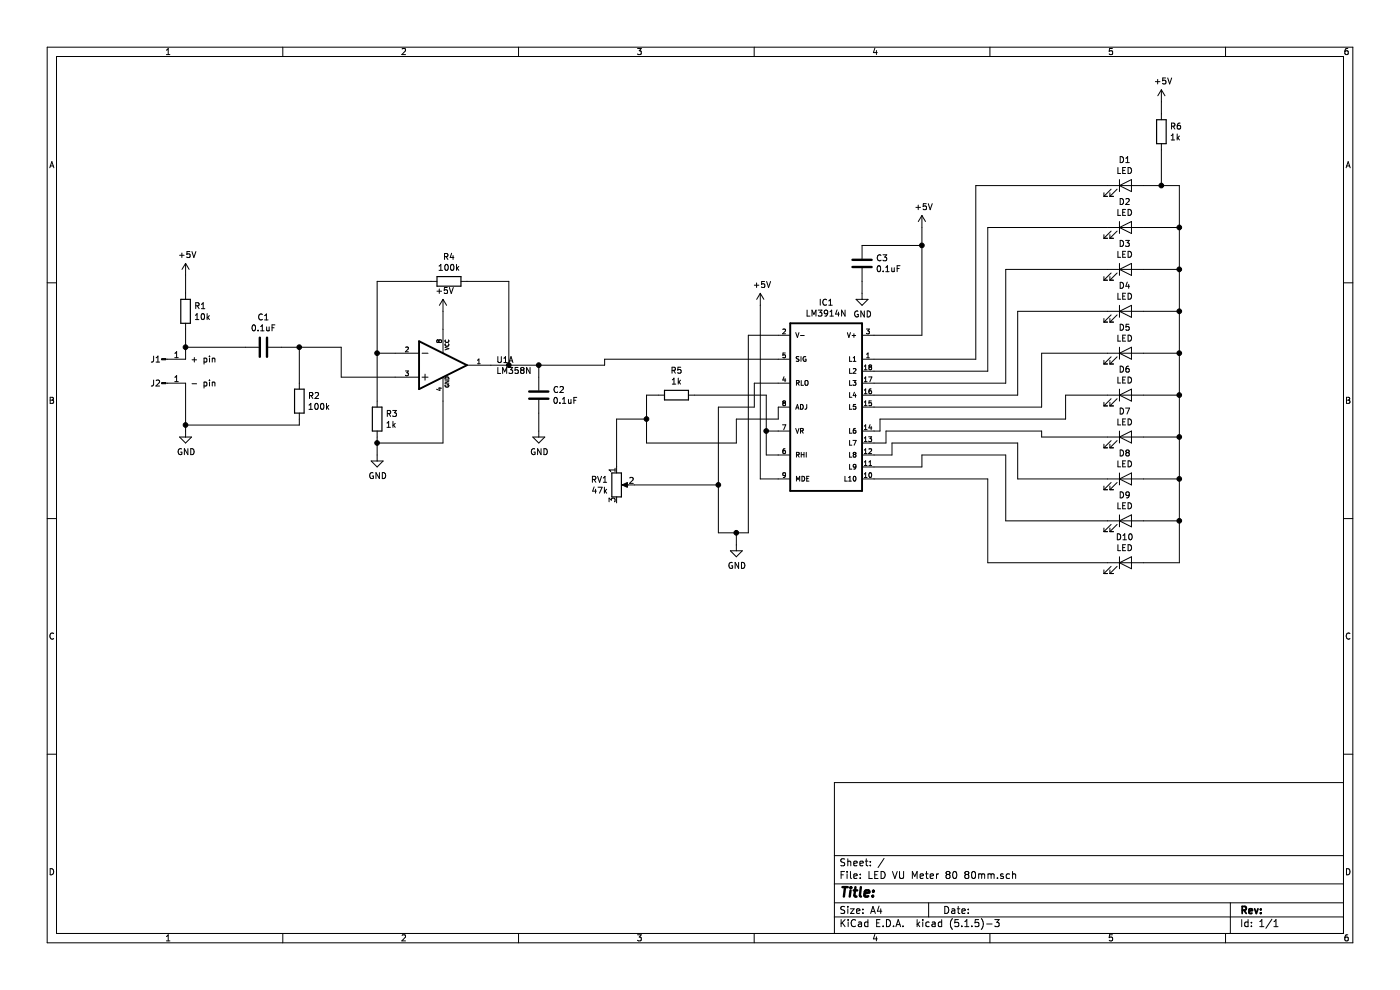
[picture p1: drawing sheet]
EESchema Schematic File Version 4
EELAYER 30 0
EELAYER END
$Descr A4 11693 8268
encoding utf-8
Sheet 1 1
Title ""
Date ""
Rev ""
Comp ""
Comment1 ""
Comment2 ""
Comment3 ""
Comment4 ""
$EndDescr
$Comp
L Device:R R1
U 1 1
P 1550 2600
F 0 "R1" H 1620 2646 50  0000 L CNN
F 1 "10k" H 1620 2555 50  0000 L CNN
F 2 "Resistor_THT:R_Axial_DIN0204_L3.6mm_D1.6mm_P5.08mm_Horizontal" V 1480 2600 50  0001 C CNN
F 3 "~" H 1550 2600 50  0001 C CNN
	1    1550 2600
	1    0    0    -1  
$EndComp
$Comp
L Device:C C1
U 1 1
P 2200 2900
F 0 "C1" V 1948 2900 50  0000 C CNN
F 1 "0.1uF" V 2039 2900 50  0000 C CNN
F 2 "Capacitor_THT:CP_Radial_D4.0mm_P1.50mm" H 2238 2750 50  0001 C CNN
F 3 "~" H 2200 2900 50  0001 C CNN
	1    2200 2900
	0    1    1    0   
$EndComp
$Comp
L Device:R R2
U 1 1
P 2500 3350
F 0 "R2" H 2570 3396 50  0000 L CNN
F 1 "100k" H 2570 3305 50  0000 L CNN
F 2 "Resistor_THT:R_Axial_DIN0204_L3.6mm_D1.6mm_P5.08mm_Horizontal" V 2430 3350 50  0001 C CNN
F 3 "~" H 2500 3350 50  0001 C CNN
	1    2500 3350
	1    0    0    -1  
$EndComp
$Comp
L Device:R R3
U 1 1
P 3150 3500
F 0 "R3" H 3220 3546 50  0000 L CNN
F 1 "1k" H 3220 3455 50  0000 L CNN
F 2 "Resistor_THT:R_Axial_DIN0204_L3.6mm_D1.6mm_P5.08mm_Horizontal" V 3080 3500 50  0001 C CNN
F 3 "~" H 3150 3500 50  0001 C CNN
	1    3150 3500
	1    0    0    -1  
$EndComp
$Comp
L Device:R R4
U 1 1
P 3750 2350
F 0 "R4" V 3543 2350 50  0000 C CNN
F 1 "100k" V 3634 2350 50  0000 C CNN
F 2 "Resistor_THT:R_Axial_DIN0204_L3.6mm_D1.6mm_P5.08mm_Horizontal" V 3680 2350 50  0001 C CNN
F 3 "~" H 3750 2350 50  0001 C CNN
	1    3750 2350
	0    1    1    0   
$EndComp
$Comp
L Device:C C2
U 1 1
P 4500 3300
F 0 "C2" H 4615 3346 50  0000 L CNN
F 1 "0.1uF" H 4615 3255 50  0000 L CNN
F 2 "Capacitor_THT:CP_Radial_D4.0mm_P1.50mm" H 4538 3150 50  0001 C CNN
F 3 "~" H 4500 3300 50  0001 C CNN
	1    4500 3300
	1    0    0    -1  
$EndComp
$Comp
L Device:R_POT RV1
U 1 1
P 5150 4050
F 0 "RV1" H 5080 4096 50  0000 R CNN
F 1 "47k" H 5080 4005 50  0000 R CNN
F 2 "Potentiometer_THT:Potentiometer_ACP_CA6-H2,5_Horizontal" H 5150 4050 50  0001 C CNN
F 3 "~" H 5150 4050 50  0001 C CNN
	1    5150 4050
	1    0    0    -1  
$EndComp
$Comp
L Device:R R5
U 1 1
P 5650 3300
F 0 "R5" V 5443 3300 50  0000 C CNN
F 1 "1k" V 5534 3300 50  0000 C CNN
F 2 "Resistor_THT:R_Axial_DIN0204_L3.6mm_D1.6mm_P5.08mm_Horizontal" V 5580 3300 50  0001 C CNN
F 3 "~" H 5650 3300 50  0001 C CNN
	1    5650 3300
	0    1    1    0   
$EndComp
$Comp
L Device:C C3
U 1 1
P 7200 2200
F 0 "C3" H 7315 2246 50  0000 L CNN
F 1 "0.1uF" H 7315 2155 50  0000 L CNN
F 2 "Capacitor_THT:CP_Radial_D4.0mm_P1.50mm" H 7238 2050 50  0001 C CNN
F 3 "~" H 7200 2200 50  0001 C CNN
	1    7200 2200
	1    0    0    -1  
$EndComp
$Comp
L power:+5V #PWR01
U 1 1
P 1550 2300
F 0 "#PWR01" H 1550 2150 50  0001 C CNN
F 1 "+5V" H 1565 2473 50  0000 C CNN
F 2 "" H 1550 2300 50  0001 C CNN
F 3 "" H 1550 2300 50  0001 C CNN
	1    1550 2300
	1    0    0    -1  
$EndComp
Wire Wire Line
	1550 2300 1550 2450
Wire Wire Line
	1550 2750 1550 2900
Wire Wire Line
	1550 2900 2050 2900
Wire Wire Line
	2350 2900 2500 2900
Wire Wire Line
	2500 2900 2500 3200
Wire Wire Line
	1550 2900 1550 3000
Connection ~ 1550 2900
$Comp
L power:GND #PWR02
U 1 1
P 1550 3600
F 0 "#PWR02" H 1550 3350 50  0001 C CNN
F 1 "GND" H 1555 3427 50  0000 C CNN
F 2 "" H 1550 3600 50  0001 C CNN
F 3 "" H 1550 3600 50  0001 C CNN
	1    1550 3600
	1    0    0    -1  
$EndComp
Wire Wire Line
	2500 3500 2500 3550
Wire Wire Line
	2500 3550 1550 3550
Wire Wire Line
	1550 3550 1550 3200
Wire Wire Line
	1550 3600 1550 3550
Connection ~ 1550 3550
$Comp
L power:GND #PWR03
U 1 1
P 3150 3800
F 0 "#PWR03" H 3150 3550 50  0001 C CNN
F 1 "GND" H 3155 3627 50  0000 C CNN
F 2 "" H 3150 3800 50  0001 C CNN
F 3 "" H 3150 3800 50  0001 C CNN
	1    3150 3800
	1    0    0    -1  
$EndComp
Wire Wire Line
	3150 3800 3150 3700
Wire Wire Line
	3900 2350 4250 2350
Wire Wire Line
	4250 2350 4250 3050
Wire Wire Line
	4250 3050 4100 3050
Wire Wire Line
	4250 3050 4500 3050
Wire Wire Line
	4500 3050 4500 3150
Connection ~ 4250 3050
$Comp
L power:GND #PWR04
U 1 1
P 4500 3600
F 0 "#PWR04" H 4500 3350 50  0001 C CNN
F 1 "GND" H 4505 3427 50  0000 C CNN
F 2 "" H 4500 3600 50  0001 C CNN
F 3 "" H 4500 3600 50  0001 C CNN
	1    4500 3600
	1    0    0    -1  
$EndComp
Wire Wire Line
	4500 3600 4500 3450
Wire Wire Line
	4500 3050 5050 3050
Wire Wire Line
	5050 3050 5050 3000
Connection ~ 4500 3050
Wire Wire Line
	5500 3300 5400 3300
Wire Wire Line
	5400 3300 5400 3500
Wire Wire Line
	5400 3700 6150 3700
Wire Wire Line
	5400 3500 5150 3500
Wire Wire Line
	5150 3500 5150 3900
Connection ~ 5400 3500
Wire Wire Line
	5400 3500 5400 3700
Wire Wire Line
	6000 4050 6000 4450
Wire Wire Line
	5300 4050 6000 4050
$Comp
L power:GND #PWR06
U 1 1
P 6150 4550
F 0 "#PWR06" H 6150 4300 50  0001 C CNN
F 1 "GND" H 6155 4377 50  0000 C CNN
F 2 "" H 6150 4550 50  0001 C CNN
F 3 "" H 6150 4550 50  0001 C CNN
	1    6150 4550
	1    0    0    -1  
$EndComp
$Comp
L power:+5V #PWR05
U 1 1
P 6350 2550
F 0 "#PWR05" H 6350 2400 50  0001 C CNN
F 1 "+5V" H 6365 2723 50  0000 C CNN
F 2 "" H 6350 2550 50  0001 C CNN
F 3 "" H 6350 2550 50  0001 C CNN
	1    6350 2550
	1    0    0    -1  
$EndComp
Wire Wire Line
	6000 3400 6000 4050
Connection ~ 6000 4050
$Comp
L power:+5V #PWR08
U 1 1
P 7700 1900
F 0 "#PWR08" H 7700 1750 50  0001 C CNN
F 1 "+5V" H 7715 2073 50  0000 C CNN
F 2 "" H 7700 1900 50  0001 C CNN
F 3 "" H 7700 1900 50  0001 C CNN
	1    7700 1900
	1    0    0    -1  
$EndComp
Wire Wire Line
	7700 2800 7700 2050
Wire Wire Line
	7200 2050 7700 2050
Connection ~ 7700 2050
Wire Wire Line
	7700 2050 7700 1900
$Comp
L power:GND #PWR07
U 1 1
P 7200 2450
F 0 "#PWR07" H 7200 2200 50  0001 C CNN
F 1 "GND" H 7205 2277 50  0000 C CNN
F 2 "" H 7200 2450 50  0001 C CNN
F 3 "" H 7200 2450 50  0001 C CNN
	1    7200 2450
	1    0    0    -1  
$EndComp
Wire Wire Line
	7200 2450 7200 2350
$Comp
L Device:LED D3
U 1 1
P 9400 2250
F 0 "D3" H 9393 2466 50  0000 C CNN
F 1 "LED" H 9393 2375 50  0000 C CNN
F 2 "LED_THT:LED_D3.0mm" H 9400 2250 50  0001 C CNN
F 3 "~" H 9400 2250 50  0001 C CNN
	1    9400 2250
	1    0    0    -1  
$EndComp
$Comp
L Device:LED D4
U 1 1
P 9400 2600
F 0 "D4" H 9393 2816 50  0000 C CNN
F 1 "LED" H 9393 2725 50  0000 C CNN
F 2 "LED_THT:LED_D3.0mm" H 9400 2600 50  0001 C CNN
F 3 "~" H 9400 2600 50  0001 C CNN
	1    9400 2600
	1    0    0    -1  
$EndComp
$Comp
L Device:LED D5
U 1 1
P 9400 2950
F 0 "D5" H 9393 3166 50  0000 C CNN
F 1 "LED" H 9393 3075 50  0000 C CNN
F 2 "LED_THT:LED_D3.0mm" H 9400 2950 50  0001 C CNN
F 3 "~" H 9400 2950 50  0001 C CNN
	1    9400 2950
	1    0    0    -1  
$EndComp
$Comp
L Device:LED D6
U 1 1
P 9400 3300
F 0 "D6" H 9393 3516 50  0000 C CNN
F 1 "LED" H 9393 3425 50  0000 C CNN
F 2 "LED_THT:LED_D3.0mm" H 9400 3300 50  0001 C CNN
F 3 "~" H 9400 3300 50  0001 C CNN
	1    9400 3300
	1    0    0    -1  
$EndComp
$Comp
L Device:LED D7
U 1 1
P 9400 3650
F 0 "D7" H 9393 3866 50  0000 C CNN
F 1 "LED" H 9393 3775 50  0000 C CNN
F 2 "LED_THT:LED_D3.0mm" H 9400 3650 50  0001 C CNN
F 3 "~" H 9400 3650 50  0001 C CNN
	1    9400 3650
	1    0    0    -1  
$EndComp
$Comp
L Device:LED D8
U 1 1
P 9400 4000
F 0 "D8" H 9393 4216 50  0000 C CNN
F 1 "LED" H 9393 4125 50  0000 C CNN
F 2 "LED_THT:LED_D3.0mm" H 9400 4000 50  0001 C CNN
F 3 "~" H 9400 4000 50  0001 C CNN
	1    9400 4000
	1    0    0    -1  
$EndComp
$Comp
L Device:LED D9
U 1 1
P 9400 4350
F 0 "D9" H 9393 4566 50  0000 C CNN
F 1 "LED" H 9393 4475 50  0000 C CNN
F 2 "LED_THT:LED_D3.0mm" H 9400 4350 50  0001 C CNN
F 3 "~" H 9400 4350 50  0001 C CNN
	1    9400 4350
	1    0    0    -1  
$EndComp
$Comp
L Device:LED D2
U 1 1
P 9400 1900
F 0 "D2" H 9393 2116 50  0000 C CNN
F 1 "LED" H 9393 2025 50  0000 C CNN
F 2 "LED_THT:LED_D3.0mm" H 9400 1900 50  0001 C CNN
F 3 "~" H 9400 1900 50  0001 C CNN
	1    9400 1900
	1    0    0    -1  
$EndComp
$Comp
L Device:LED D1
U 1 1
P 9400 1550
F 0 "D1" H 9393 1766 50  0000 C CNN
F 1 "LED" H 9393 1675 50  0000 C CNN
F 2 "LED_THT:LED_D3.0mm" H 9400 1550 50  0001 C CNN
F 3 "~" H 9400 1550 50  0001 C CNN
	1    9400 1550
	1    0    0    -1  
$EndComp
$Comp
L Device:LED D10
U 1 1
P 9400 4700
F 0 "D10" H 9393 4916 50  0000 C CNN
F 1 "LED" H 9393 4825 50  0000 C CNN
F 2 "LED_THT:LED_D3.0mm" H 9400 4700 50  0001 C CNN
F 3 "~" H 9400 4700 50  0001 C CNN
	1    9400 4700
	1    0    0    -1  
$EndComp
Wire Wire Line
	8150 3000 8150 1550
Wire Wire Line
	8150 1550 9250 1550
Wire Wire Line
	8250 3100 8250 1900
Wire Wire Line
	8250 1900 9250 1900
Wire Wire Line
	8400 3200 8400 2250
Wire Wire Line
	8400 2250 9250 2250
Wire Wire Line
	8500 3300 8500 2600
Wire Wire Line
	8500 2600 9250 2600
Wire Wire Line
	8700 3400 8700 2950
Wire Wire Line
	8700 2950 9250 2950
Wire Wire Line
	8900 3500 8900 3300
Wire Wire Line
	8900 3300 9250 3300
Wire Wire Line
	8700 3600 8700 3650
Wire Wire Line
	8700 3650 9250 3650
Wire Wire Line
	8500 3700 8500 4000
Wire Wire Line
	8500 4000 9250 4000
Wire Wire Line
	8400 3800 8400 4350
Wire Wire Line
	8400 4350 9250 4350
Wire Wire Line
	8250 4700 9250 4700
Wire Wire Line
	9550 1550 9700 1550
Wire Wire Line
	9850 1550 9850 1900
Wire Wire Line
	9850 4700 9550 4700
Wire Wire Line
	9550 4350 9850 4350
Connection ~ 9850 4350
Wire Wire Line
	9850 4350 9850 4700
Wire Wire Line
	9550 4000 9850 4000
Connection ~ 9850 4000
Wire Wire Line
	9850 4000 9850 4350
Wire Wire Line
	9550 3650 9850 3650
Connection ~ 9850 3650
Wire Wire Line
	9850 3650 9850 4000
Wire Wire Line
	9550 3300 9850 3300
Connection ~ 9850 3300
Wire Wire Line
	9850 3300 9850 3650
Wire Wire Line
	9550 2950 9850 2950
Connection ~ 9850 2950
Wire Wire Line
	9850 2950 9850 3300
Wire Wire Line
	9550 2600 9850 2600
Connection ~ 9850 2600
Wire Wire Line
	9850 2600 9850 2950
Wire Wire Line
	9550 2250 9850 2250
Connection ~ 9850 2250
Wire Wire Line
	9850 2250 9850 2600
Wire Wire Line
	9550 1900 9850 1900
Connection ~ 9850 1900
Wire Wire Line
	9850 1900 9850 2250
$Comp
L Device:R R6
U 1 1
P 9700 1100
F 0 "R6" H 9770 1146 50  0000 L CNN
F 1 "1k" H 9770 1055 50  0000 L CNN
F 2 "Resistor_THT:R_Axial_DIN0204_L3.6mm_D1.6mm_P5.08mm_Horizontal" V 9630 1100 50  0001 C CNN
F 3 "~" H 9700 1100 50  0001 C CNN
	1    9700 1100
	1    0    0    -1  
$EndComp
Wire Wire Line
	9700 1550 9700 1250
Connection ~ 9700 1550
Wire Wire Line
	9700 1550 9850 1550
$Comp
L power:+5V #PWR09
U 1 1
P 9700 850
F 0 "#PWR09" H 9700 700 50  0001 C CNN
F 1 "+5V" H 9715 1023 50  0000 C CNN
F 2 "" H 9700 850 50  0001 C CNN
F 3 "" H 9700 850 50  0001 C CNN
	1    9700 850 
	1    0    0    -1  
$EndComp
Wire Wire Line
	9700 850  9700 950 
$Comp
L Connector:Conn_01x01_Male J1
U 1 1
P 1350 3000
F 0 "J1" H 1300 3000 50  0000 C CNN
F 1 "+ pin" H 1700 3000 50  0000 C CNN
F 2 "Connector_Pin:Pin_D1.0mm_L10.0mm" H 1350 3000 50  0001 C CNN
F 3 "~" H 1350 3000 50  0001 C CNN
	1    1350 3000
	1    0    0    -1  
$EndComp
$Comp
L Connector:Conn_01x01_Male J2
U 1 1
P 1350 3200
F 0 "J2" H 1300 3200 50  0000 C CNN
F 1 "- pin" H 1700 3200 50  0000 C CNN
F 2 "Connector_Pin:Pin_D1.0mm_L10.0mm" H 1350 3200 50  0001 C CNN
F 3 "~" H 1350 3200 50  0001 C CNN
	1    1350 3200
	1    0    0    -1  
$EndComp
Wire Wire Line
	2500 2900 2850 2900
Wire Wire Line
	2850 2900 2850 3150
Connection ~ 2500 2900
Wire Wire Line
	3150 2350 3600 2350
$Comp
L LM358N:LM358N U1
U 1 1
P 3700 3050
F 0 "U1" H 4144 3096 50  0000 L CNN
F 1 "LM358N" H 4144 3005 50  0000 L CNN
F 2 "LM358N:DIP762W46P254L960H508Q8" H 3700 3050 50  0001 L BNN
F 3 "1.0.3" H 3700 3050 50  0001 L BNN
F 4 "5.08 mm" H 3700 3050 50  0001 L BNN "Field4"
F 5 "On Semiconductor" H 3700 3050 50  0001 L BNN "Field5"
F 6 "IPC 7351B" H 3700 3050 50  0001 L BNN "Field6"
	1    3700 3050
	1    0    0    -1  
$EndComp
$Comp
L LM3914N:LM3914N IC1
U 1 1
P 6900 3400
F 0 "IC1" H 6900 2530 50  0000 C CNN
F 1 "LM3914N" H 6900 2621 50  0000 C CNN
F 2 "LM3914N:DIL18" H 6900 3400 50  0001 L BNN
F 3 "" H 6900 3400 50  0001 C CNN
	1    6900 3400
	1    0    0    1   
$EndComp
Wire Wire Line
	3150 2350 3150 2950
Wire Wire Line
	2850 3150 3300 3150
Wire Wire Line
	3300 2950 3150 2950
Connection ~ 3150 2950
Wire Wire Line
	3150 2950 3150 3350
Wire Wire Line
	3150 3700 3700 3700
Wire Wire Line
	3700 3700 3700 3350
Connection ~ 3150 3700
Wire Wire Line
	3150 3700 3150 3650
$Comp
L power:+5V #PWR010
U 1 1
P 3700 2600
F 0 "#PWR010" H 3700 2450 50  0001 C CNN
F 1 "+5V" H 3715 2773 50  0000 C CNN
F 2 "" H 3700 2600 50  0001 C CNN
F 3 "" H 3700 2600 50  0001 C CNN
	1    3700 2600
	1    0    0    -1  
$EndComp
Wire Wire Line
	3700 2600 3700 2750
Wire Wire Line
	6000 4450 6150 4450
Wire Wire Line
	6250 4450 6250 2800
Wire Wire Line
	6250 2800 6500 2800
Wire Wire Line
	6150 4550 6150 4450
Connection ~ 6150 4450
Wire Wire Line
	6150 4450 6250 4450
Wire Wire Line
	7300 2800 7700 2800
Wire Wire Line
	7300 3000 8150 3000
Wire Wire Line
	7300 3100 8250 3100
Wire Wire Line
	7300 3200 8400 3200
Wire Wire Line
	7300 3300 8500 3300
Wire Wire Line
	7300 3400 8700 3400
Wire Wire Line
	7300 3600 7350 3600
Wire Wire Line
	7350 3600 7350 3500
Wire Wire Line
	7350 3500 8900 3500
Wire Wire Line
	7300 3700 7400 3700
Wire Wire Line
	7400 3700 7400 3600
Wire Wire Line
	7400 3600 8700 3600
Wire Wire Line
	7300 3800 7450 3800
Wire Wire Line
	7450 3800 7450 3700
Wire Wire Line
	7450 3700 8500 3700
Wire Wire Line
	7300 4000 8250 4000
Wire Wire Line
	8250 4000 8250 4700
Wire Wire Line
	7300 3900 7700 3900
Wire Wire Line
	7700 3900 7700 3800
Wire Wire Line
	7700 3800 8400 3800
Wire Wire Line
	5050 3000 6500 3000
Wire Wire Line
	6500 4000 6350 4000
Wire Wire Line
	6350 4000 6350 2550
Wire Wire Line
	6300 3400 6300 3200
Wire Wire Line
	6300 3200 6500 3200
Wire Wire Line
	6000 3400 6300 3400
Wire Wire Line
	6500 3600 6400 3600
Wire Wire Line
	6400 3600 6400 3800
Wire Wire Line
	6400 3800 6500 3800
Wire Wire Line
	6400 3300 6400 3600
Connection ~ 6400 3600
Wire Wire Line
	5800 3300 6400 3300
Wire Wire Line
	6150 3700 6150 3500
Wire Wire Line
	6150 3500 6500 3500
Wire Wire Line
	6500 3500 6500 3400
$EndSCHEMATC
